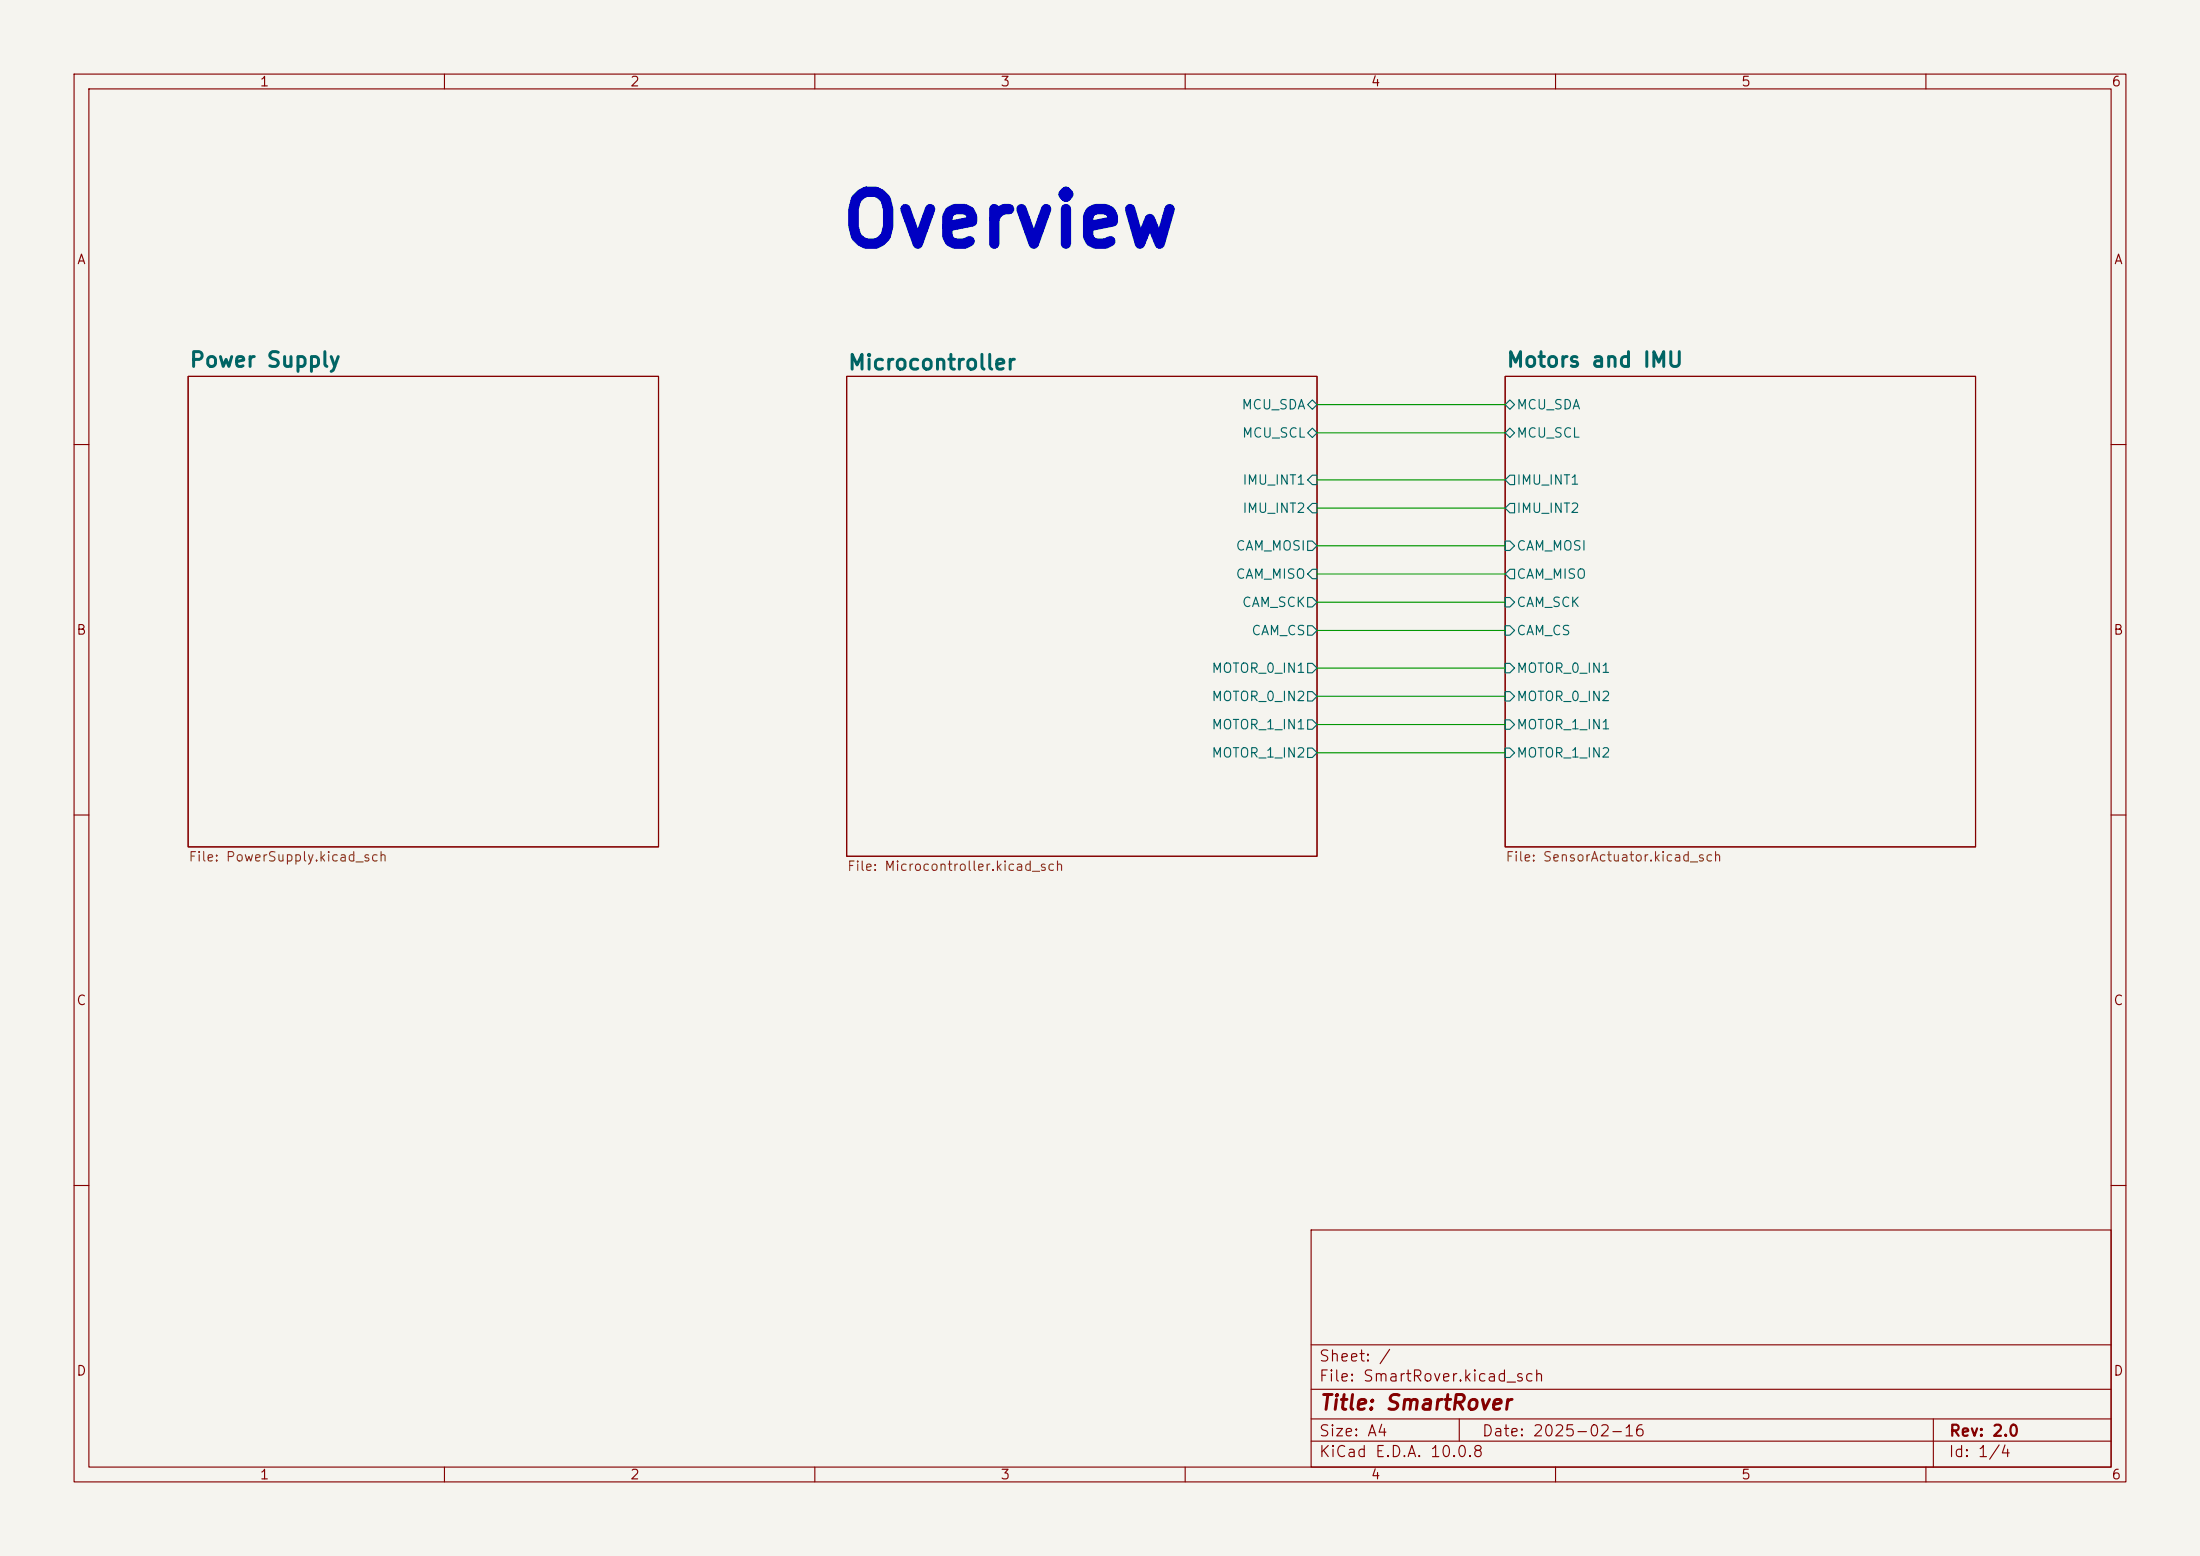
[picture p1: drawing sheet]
(kicad_sch
 (version 20250114)
 (generator "eeschema")
 (generator_version "9.0")
 (paper "A4")
 (title_block
  (title "${project_title}")
  (date "2025-02-16")
  (rev "${project_version}"))
 (lib_symbols)
 (text "Overview"
  (exclude_from_sim no)
  (at 136.398 29.972 0)
  (effects (font (size 7 7) (thickness 1.4)
    (bold yes))))
 (wire
  (pts (xy 177.8 93.98) (xy 203.2 93.98))
  (stroke (width 0) (type default)))
 (wire
  (pts (xy 177.8 54.61) (xy 203.2 54.61))
  (stroke (width 0) (type default)))
 (wire
  (pts (xy 177.8 68.58) (xy 203.2 68.58))
  (stroke (width 0) (type default)))
 (wire
  (pts (xy 177.8 101.6) (xy 203.2 101.6))
  (stroke (width 0) (type default)))
 (wire
  (pts (xy 177.8 81.28) (xy 203.2 81.28))
  (stroke (width 0) (type default)))
 (wire
  (pts (xy 177.8 97.79) (xy 203.2 97.79))
  (stroke (width 0) (type default)))
 (wire
  (pts (xy 177.8 90.17) (xy 203.2 90.17))
  (stroke (width 0) (type default)))
 (wire
  (pts (xy 177.8 73.66) (xy 203.2 73.66))
  (stroke (width 0) (type default)))
 (wire
  (pts (xy 177.8 85.09) (xy 203.2 85.09))
  (stroke (width 0) (type default)))
 (wire
  (pts (xy 177.8 64.77) (xy 203.2 64.77))
  (stroke (width 0) (type default)))
 (wire
  (pts (xy 177.8 58.42) (xy 203.2 58.42))
  (stroke (width 0) (type default)))
 (wire
  (pts (xy 177.8 77.47) (xy 203.2 77.47))
  (stroke (width 0) (type default)))
 (sheet
  (at 25.4 50.8)
  (size 63.5 63.5)
  (exclude_from_sim no)
  (in_bom yes)
  (on_board yes)
  (dnp no)
  (fields_autoplaced yes)
  (stroke (width 0.1524) (type solid))
  (fill (color 0 0 0 0.0000))
  (property "Sheetname" "Power Supply" (at 25.4 49.7234 0) (effects (font (size 2 2) (thickness 0.4)
    (bold yes)) (justify left bottom)))
  (property "Sheetfile" "PowerSupply.kicad_sch" (at 25.4 114.8846 0) (effects (font (size 1.27 1.27)) (justify left top))))
 (sheet
  (at 203.2 50.8)
  (size 63.5 63.5)
  (exclude_from_sim no)
  (in_bom yes)
  (on_board yes)
  (dnp no)
  (fields_autoplaced yes)
  (stroke (width 0.1524) (type solid))
  (fill (color 0 0 0 0.0000))
  (property "Sheetname" "Motors and IMU" (at 203.2 49.7234 0) (effects (font (size 2 2) (thickness 0.4)
    (bold yes)) (justify left bottom)))
  (property "Sheetfile" "SensorActuator.kicad_sch" (at 203.2 114.8846 0) (effects (font (size 1.27 1.27)) (justify left top)))
  (pin "IMU_INT2" output (at 203.2 68.58 180) (effects (font (size 1.27 1.27)) (justify left)))
  (pin "IMU_INT1" output (at 203.2 64.77 180) (effects (font (size 1.27 1.27)) (justify left)))
  (pin "MOTOR_1_IN1" input (at 203.2 97.79 180) (effects (font (size 1.27 1.27)) (justify left)))
  (pin "MOTOR_1_IN2" input (at 203.2 101.6 180) (effects (font (size 1.27 1.27)) (justify left)))
  (pin "MOTOR_0_IN1" input (at 203.2 90.17 180) (effects (font (size 1.27 1.27)) (justify left)))
  (pin "MOTOR_0_IN2" input (at 203.2 93.98 180) (effects (font (size 1.27 1.27)) (justify left)))
  (pin "CAM_MISO" output (at 203.2 77.47 180) (effects (font (size 1.27 1.27)) (justify left)))
  (pin "CAM_SCK" input (at 203.2 81.28 180) (effects (font (size 1.27 1.27)) (justify left)))
  (pin "CAM_CS" input (at 203.2 85.09 180) (effects (font (size 1.27 1.27)) (justify left)))
  (pin "CAM_MOSI" input (at 203.2 73.66 180) (effects (font (size 1.27 1.27)) (justify left)))
  (pin "MCU_SCL" bidirectional (at 203.2 58.42 180) (effects (font (size 1.27 1.27)) (justify left)))
  (pin "MCU_SDA" bidirectional (at 203.2 54.61 180) (effects (font (size 1.27 1.27)) (justify left))))
 (sheet
  (at 114.3 50.8)
  (size 63.5 64.77)
  (exclude_from_sim no)
  (in_bom yes)
  (on_board yes)
  (dnp no)
  (fields_autoplaced yes)
  (stroke (width 0.1524) (type solid))
  (fill (color 0 0 0 0.0000))
  (property "Sheetname" "Microcontroller" (at 114.3 50.0884 0) (effects (font (size 2 2) (thickness 0.4)
    (bold yes)) (justify left bottom)))
  (property "Sheetfile" "Microcontroller.kicad_sch" (at 114.3 116.1546 0) (effects (font (size 1.27 1.27)) (justify left top)))
  (pin "IMU_INT1" input (at 177.8 64.77 0) (effects (font (size 1.27 1.27)) (justify right)))
  (pin "IMU_INT2" input (at 177.8 68.58 0) (effects (font (size 1.27 1.27)) (justify right)))
  (pin "MOTOR_0_IN2" output (at 177.8 93.98 0) (effects (font (size 1.27 1.27)) (justify right)))
  (pin "MOTOR_1_IN2" output (at 177.8 101.6 0) (effects (font (size 1.27 1.27)) (justify right)))
  (pin "MOTOR_1_IN1" output (at 177.8 97.79 0) (effects (font (size 1.27 1.27)) (justify right)))
  (pin "MOTOR_0_IN1" output (at 177.8 90.17 0) (effects (font (size 1.27 1.27)) (justify right)))
  (pin "CAM_MOSI" output (at 177.8 73.66 0) (effects (font (size 1.27 1.27)) (justify right)))
  (pin "CAM_SCK" output (at 177.8 81.28 0) (effects (font (size 1.27 1.27)) (justify right)))
  (pin "CAM_MISO" input (at 177.8 77.47 0) (effects (font (size 1.27 1.27)) (justify right)))
  (pin "CAM_CS" output (at 177.8 85.09 0) (effects (font (size 1.27 1.27)) (justify right)))
  (pin "MCU_SDA" bidirectional (at 177.8 54.61 0) (effects (font (size 1.27 1.27)) (justify right)))
  (pin "MCU_SCL" bidirectional (at 177.8 58.42 0) (effects (font (size 1.27 1.27)) (justify right))))
 (sheet_instances
  (path ""
   (page "1")))
 (embedded_fonts no))
